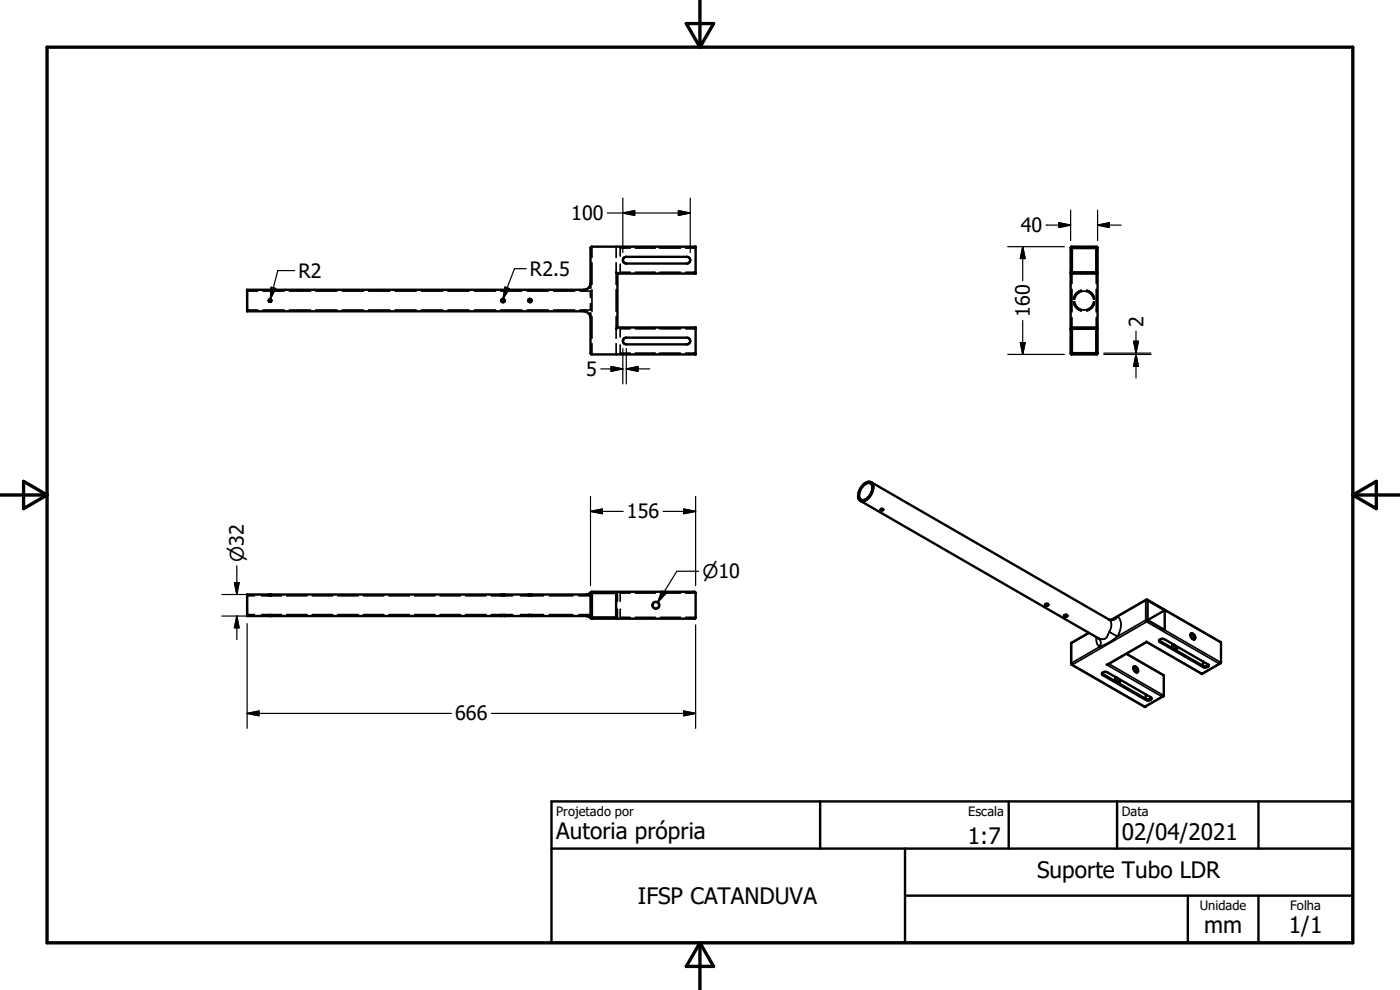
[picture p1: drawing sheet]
<svg xmlns="http://www.w3.org/2000/svg" width="297mm" height="210mm" viewBox="0 0 297 210" stroke-linecap="round" stroke-linejoin="round" font-family="sans-serif">
<g fill="none" stroke="#000" stroke-width=".51">
<path d="M130.7 57.8l.3 .2M131 58h16.6M131 58v11.5M132.3 54.7l.6-.2h12.8a.71 .71 0 0 1 .7 .7 .71 .71 0 0 1-.7 .7h-12.8a.73 .73 0 0 1-.7-.4 .73 .73 0 0 1 .1-.8zM147.3 57.8l.3 .2M147.6 52.3l-22.1 .1-.2 .2v8.5M147.6 52.3v5.7M147.6 52.3l-.3 .3M227.1 57.8l.2 .2h5.3l.2-.2M227.3 52.4l5.3-.1 .2 .2v22.5l-.2 .2h-5.3l-.2-.3v-22.3zM227.4 52.6h5.2v5.2h-5.2zM125.3 66.5v8.4l.2 .3h22.1"/>
<path d="M125.3 60a1.39 1.39 0 0 1-1.4 1.5h-71.5v4.5h71.5a1.43 1.43 0 0 1 1.4 1.5M131 69.5l-.3 .3M131 69.5h16.6M132.3 71.9l.6-.3h12.8a.71 .71 0 0 1 .7 .7 .71 .71 0 0 1-.7 .8h-12.8a.73 .73 0 0 1-.7-.5 .73 .73 0 0 1 .1-.7zM147.3 74.9l.3 .3M147.6 69.5l-.3 .3M147.6 69.5v5.7M147.6 69.5h.1M227.4 69.8h5.2v5.1h-5.2zM232.8 69.7l-.2-.2h-5.2l-.3 .3M182.5 106.3l50.5 29.1M183.1 102.8a1.29 1.29 0 0 1 2-.2 3 3 0 0 1-2.2 3.8 1.47 1.47 0 0 1-.6-2.3z"/>
<path d="M183.2 103a1.03 1.03 0 0 1 1.8-.1 2.69 2.69 0 0 1-2 3.2 1.23 1.23 0 0 1-.5-1.9zM184.8 102.3l50.5 29.2h.4M186.9 108h.4M187.3 108h.1a.23 .23 0 0 1-.3 .3 .23 .23 0 0 1-.2-.3M187.3 108h-.4M57.1 130.7h-.1M125.3 125.7l.3-.2h21.7l.3 .3v5.2l-.2 .2h-21.9l-.2-.2zM125.4 125.6l-.4 .3-.7 .2h-71.9v4.6h71.9l.5 .1 .6 .3M125.6 125.8h5.1v5.2h-5.1zM221.8 128.2h.6M221.8 128.1a.3 .3 0 0 1 .4-.1 .3 .3 0 0 1 .1 .5 .3 .3 0 0 1-.4 0 .3 .3 0 0 1-.1-.4zM225.8 130.5a.31 .31 0 0 1 .4-.1 .31 .31 0 0 1 .1 .4h-.5z"/>
<path d="M225.8 130.5h.1M225.8 130.5h.6M231 134.2l-3.8 2.3 .1 4.5 15.6 9M233 135.4h.1M235.7 131.5l7.4-4.3h.3l15.6 9v4.3l-.4 .3M235.8 131.5h-.1M239 138.7l7.9 4.6v4.3l-.4 .2M243.3 136.1v.1M243.3 136.2l-8.5 4.8M243.3 136.2l11.7 6.8 3.9-2.3M245.9 135.8l9.3 5.5M246 135.7l.5-.2 .6 .1 9.2 5.4a.52 .52 0 0 1-.2 .6 .52 .52 0 0 1-.6 0l-9.4-5.4-.2-.3z"/>
<path d="M247.1 129.5l-3.6 2.1M247.1 129.5l-3.6-2.1v4.2M247.1 129.5v4.2l-3.6-2.1M248.8 136.7a.91 .91 0 0 1 .7 1.2M248.8 136.6a.76 .76 0 0 0 .1 .9 .76 .76 0 0 0 .8 .3l-.1-.7M252.6 134.4a.76 .76 0 0 1 .8 .4 .76 .76 0 0 1 0 .8 .89 .89 0 0 1-.8-1.2zM252.6 134.5a.96 .96 0 0 1 .7 1.2M233.8 142.8l9.3 5.4M233.8 142.8l.4-.3 .6 .1 9.3 5.3a.42 .42 0 0 1 .1 .6 .42 .42 0 0 1-.6 .1l-.5-.1-9.1-5.3zM236.7 143.7a.9 .9 0 0 1 .6 1.2M236.7 143.6a.87 .87 0 0 0 .7 1.3M237.5 144.1l.1 .5-.2 .3"/>
<path d="M240.5 141.5a.94 .94 0 0 1 .7 1.2M240.5 141.4a.77 .77 0 0 1 .8 .4 .77 .77 0 0 1 0 .8 .89 .89 0 0 1-.8-1.2zM242.9 149.9v.1M243.1 147.3v.9M244.3 148.1a1 1 0 0 1-1.2 .1M246.8 147.7l-3.9 2.3M255 142.9v.1M255.2 140.3v1M256.4 141.1l-.5 .3-.7-.1M117 170h170v30h-170zM174 170v10M214 170v10"/>
<path d="M237 170v10M267 170v10M117 180h170M192 190h95M192 180v20M252 190v10M267 190v10"/>
<circle cx="57.3" cy="63.8" r=".29"/>
<circle cx="106.7" cy="63.8" r=".36"/>
<circle cx="112.4" cy="63.8" r=".36"/>
<circle cx="139.1" cy="128.4" r=".71"/>
</g>
<g fill="none" stroke="#000" stroke-width=".36">
<path d="M125.6 52.3v2.3M125.6 55.8v4.5M130.7 52.3v2.3M130.7 55.8v4.5M131.6 56.1v1.7h2.1M133.7 52.6h-2.1v1.7M134.8 52.6h4.2M134.8 57.8h4.2M138.4 52.3v.1M138.4 52.5v.1M138.4 57.8v.1M138.4 58h.1"/>
<path d="M139.9 52.3v.1M139.9 52.5v.1M139.9 57.8v.1M139.9 58h.1M140.1 52.6h4.3M140.1 57.8h4.3M145.4 52.6h2.2M145.4 57.8h2.2M227.1 55.9h.1M227.1 54.5h.1M227.3 55.9h.1M227.3 54.5h.1"/>
<path d="M227.4 52.3v.1M227.4 52.5v.1M227.4 57.8v2.4M229.3 52.3v.1M229.3 52.5v.1M229.3 57.8v.1M229.3 58h.1M230.7 52.3v.1M230.7 52.5v.1M230.7 57.8v.1M230.7 58h.1M232.6 52.3v.1"/>
<path d="M232.6 52.5v.1M232.6 57.8v2.4M232.6 55.9h.1M232.6 54.5h.1M232.7 55.9h.1M232.7 54.5h.1M52.4 65.8h2.3M52.4 61.8h2.3M55.8 65.8h4.5M55.8 61.8h4.5M61.4 65.8h4.5M61.4 61.8h4.5"/>
<path d="M67 65.8h4.5M67 61.8h4.5M72.6 65.8h4.5M72.6 61.8h4.5M78.2 65.8h4.5M78.2 61.8h4.5M83.8 65.8h4.5M83.8 61.8h4.5M89.4 65.8h4.5M89.4 61.8h4.5M95 65.8h4.5M95 61.8h4.5"/>
<path d="M100.6 65.8h4.5M100.6 61.8h4.5M106.2 65.8h4.5M106.2 61.8h4.5M111.8 65.8h4.5M111.8 61.8h4.5M117.5 65.8h4.4M117.5 61.8h4.4M123 61.8h2.3v1.3M125.3 64.4v1.4h-2.3M125.6 61.5v4.5M125.6 67.2v4.6"/>
<path d="M125.6 72.9v2.3M130.7 61.5v4.5M130.7 67.2v4.6M130.7 72.9v2.3M131.6 73.2v1.7h2.1M133.7 69.8h-2.1v1.7M134.8 69.8h4.2M134.8 74.9h4.2M138.4 69.5v.1M138.4 69.7v.1M138.4 74.9v.1M138.4 75.1v.1"/>
<path d="M139.9 69.5v.1M139.9 69.7v.1M139.9 74.9v.1M139.9 75.1v.1M140.1 69.8h4.3M140.1 74.9h4.3M145.4 69.8h2.2M145.4 74.9h2.2M227.1 73.1h.1M227.1 71.6h.1M227.3 73.1h.1M227.3 71.6h.1"/>
<path d="M227.4 61.4v4.8M227.4 67.4v2.4M227.4 74.9v.1M227.4 75.1v.1M227.7 64h.1M227.7 63.5h.1M227.7 64.1h.1M227.7 63.4h.1M227.8 64.4a2.29 2.29 0 0 0 1.6 1.6M227.9 64.1h.1M227.9 63.4h.1M227.9 64h.1"/>
<path d="M227.9 63.5h.1M228.1 64.4a1.98 1.98 0 0 0 1.9 1.4 1.98 1.98 0 0 0 1.9-1.4M228.1 63.1a1.98 1.98 0 0 1 1.9-1.3 1.98 1.98 0 0 1 1.9 1.3M229.3 69.5v.1M229.3 69.7v.1M229.3 74.9v.1M229.3 75.1v.1M229.4 61.5a2.29 2.29 0 0 0-1.6 1.6M230.6 61.5a2.23 2.23 0 0 1 1.6 1.6M230.7 69.5v.1M230.7 69.7v.1M230.7 74.9v.1"/>
<path d="M230.7 75.1v.1M232 64.1h.1M232 63.4h.1M232 64h.1M232 63.5h.1M232.2 64.1h.1M232.2 63.4h.1M232.2 64h.1M232.2 63.5h.1M232.2 64.4a2.18 2.18 0 0 1-1.6 1.6M232.6 61.4v4.8M232.6 67.4v2.4"/>
<path d="M232.6 74.9v.1M232.6 75.1v.1M232.6 73.1h.1M232.6 71.6h.1M232.7 73.1h.1M232.7 71.6h.1M52.4 130.4h1.6M52.4 126.4h1.6M55.5 130.4h1.7M55.5 126.4h1.7M57 126.1v.1M57 126.3v.1"/>
<path d="M57 130.4v.1M57 130.6v.1M57.4 130.4h2.3M57.4 126.4h.1M57.6 126.1v.1M57.6 126.3v.1M57.6 130.4v.1M57.6 130.6v.1M59.7 126.4h-2.3M60.8 130.4h4.4M60.8 126.4h4.4M66.2 130.4h4.4"/>
<path d="M66.2 126.4h4.4M71.7 130.4h4.3M71.7 126.4h4.3M77.1 130.4h4.3M77.1 126.4h4.3M82.5 130.4h4.3M82.5 126.4h4.3M87.9 130.4h4.4M87.9 126.4h4.4M93.3 130.4h4.4M93.3 126.4h4.4M98.8 130.4h4.3"/>
<path d="M98.8 126.4h4.3M104.2 126.4h2.4M106.4 126.1v.1M106.4 126.3v.1M106.4 130.4v.1M106.4 130.6v.1M106.6 130.4h-2.4M106.6 130.4h.1M106.8 130.4h1.9M107.1 126.1v.1M107.1 126.3v.1M107.1 130.4v.1"/>
<path d="M107.1 130.6v.1M108.7 126.4h-1.9M110.4 126.4h1.7M112.1 126.1v.1M112.1 126.3v.1M112.1 130.4v.1M112.1 130.6v.1M112.1 126.4h.2M112.3 130.4h-1.9M112.6 130.4h2.7M112.8 126.4h2.5M112.8 126.4h-.2"/>
<path d="M112.8 126.1v.1M112.8 126.3v.1M112.8 130.4v.1M112.8 130.6v.1M116.5 130.4h5M116.5 126.4h5M122.8 130.4h2.5M122.8 126.4h2.5M130.7 125.5l.2 .1M130.9 131.2h-.2M131 125.7v1.8M131 129.2v1.9"/>
<path d="M131.6 129.2v1.8h2.1M132.1 125.5v.1M132.1 125.7v.1M132.1 131v.1M132.1 131.1v.1M133.7 125.8h-2.1v1.7M134.8 125.8h4.2M134.8 131h4.2M140.1 125.8h4.3M140.1 131h4.3M145.4 125.8h2.2M145.4 131h2.2"/>
<path d="M146.4 125.5v.1M146.4 125.7v.1M146.4 131v.1M146.4 131.1v.1M227.3 136.5v4.2M227.3 136.5l-.1 .1M227.4 136.3l-.1 .2M231.1 134.3l-3.8 2.2M232.6 135.2l.1 1.4 .6 .6M233.3 137.2l-6 3.5M235.3 131.5h.1M235.3 131.5a1.96 1.96 0 0 1 0 2.5"/>
<path d="M235.3 134l1.8 1M235.3 134a2.07 2.07 0 0 1-1.2 1.6l-1-.2a1.32 1.32 0 0 1 .2 1.8M237.1 130.8a1.34 1.34 0 0 1-1.8 .7M237.1 130.8a2.66 2.66 0 0 1 .4 3.4l-.4 .8M237.1 135l-1.9 1.3-1.9 .9M237.1 130.8l-1.4 .7M238.9 138.7l8 4.6M243.1 127.4v4.2M243.1 127.4l-6 3.4M243.1 131.6l-6 3.4M243.1 131.6h.4l-.2 .3M243.1 131.6l.2 .3"/>
<path d="M243.1 127.2v.2M243.3 131.9l-15.8 9.1M243.3 131.9l15.3 8.9-3.6 2.1-11.7-6.8-8.5 4.9 11.7 6.8-3.6 2.1-15.4-8.9M243.4 127.2l.1 .2h-.4M246.1 136v.2M247.1 133.7l11.9 6.8M247.1 129.5l11.9 6.9M227.3 140.7l.2 .3M227.3 140.7l-.1 .1M227.5 141h-.1M234 143v.2M235.3 140.8l11.6 6.8"/>
<path d="M243.1 148.2v.3M255.2 141.3v.2"/>
</g>
<g fill="#000">
<circle cx="131" cy="58" r=".25"/>
<circle cx="235.8" cy="131.5" r=".25"/>
<circle cx="242.9" cy="150" r=".25"/>
</g>
<path d="M10 10h277v190h-277zM145.6 5h5.8l-2.9 5zM148.5 0v10M0 105h10M5 102.1l5 2.9-5 2.9zM287 105h10M287 105l5-2.9v5.8zM148.5 200v10M148.5 200l2.9 5h-5.8z" fill="none" stroke="#000" stroke-width=".71"/>
<g fill="none" stroke="#000" stroke-width=".25">
<path d="M62.5 57.4h-3.6l-1.5 6.1M111.6 57h-2.5l-2.4 6.4M128.8 45.2h17.6M132.1 45.2l2.5-.5v1zM132.1 42v11.6M143.9 44.7l2.5 .5-2.5 .5zM146.4 42v11.6M213.8 52.3h12M217 52.3v7.2M217 52.3l.5 2.5h-1zM221.9 47.8h5.2M224.6 47.2l2.5 .6-2.5 .5z"/>
<path d="M227.1 44.6v6.4M232.8 47.8h5.1M232.8 47.8l2.5-.6v1.1zM232.8 44.6v6.4M57.5 60.9l1 .3-1.1 2.3zM107.1 60.9l1 .3-1.4 2.2zM127.5 78.3h4.6M129.6 77.8l2.5 .5-2.5 .5zM132.1 73.9v7.5M132.9 78.3h4.9M132.9 78.3l2.5-.5v1zM132.9 73.9v7.5"/>
<path d="M213.8 75.2h12M216.5 72.7h1l-.5 2.5zM217 68v7.2M234.2 75.2h10M234.2 74.9h10M240.5 72.4h1l-.5 2.5zM241 70.2v4.7M241 75.2v5M241 75.2l.5 2.5h-1zM125.3 108.5h6.9M125.3 108.5l2.5-.5v1zM125.3 105.3v18.9"/>
<path d="M140.7 108.5h6.9M145.1 108l2.5 .5-2.5 .5zM147.6 105.3v18.9M47.1 126.1h8.9M47.1 130.7h8.9M49.7 123.6h1l-.5 2.5zM50.2 120v6.1M50.2 130.7v5M50.2 130.7l.5 2.5h-1zM52.4 132.3v22.2M140.4 125.4l.9 .5-1.8 1.9zM147.6 132.6v21.9"/>
<path d="M148.2 121.2h-4.6l-4.1 6.6M52.4 151.3h43.4M52.4 151.3l2.5-.5v1zM104.2 151.3h43.4M145.1 150.8l2.5 .5-2.5 .5z"/>
</g>
<g fill="#000" stroke="#000" stroke-width=".25">
<path d="M132.1 45.2l2.5-.5v1zM143.9 44.7l2.5 .5-2.5 .5zM217 52.3l.5 2.5h-1zM224.6 47.2l2.5 .6-2.5 .5zM232.8 47.8l2.5-.6v1.1zM57.5 60.9l1 .3-1.1 2.3zM107.1 60.9l1 .3-1.4 2.2zM129.6 77.8l2.5 .5-2.5 .5zM132.9 78.3l2.5-.5v1zM216.5 72.7h1l-.5 2.5zM240.5 72.4h1l-.5 2.5zM241 75.2l.5 2.5h-1z"/>
<path d="M125.3 108.5l2.5-.5v1zM145.1 108l2.5 .5-2.5 .5zM49.7 123.6h1l-.5 2.5zM50.2 130.7l.5 2.5h-1zM140.4 125.4l.9 .5-1.8 1.9zM52.4 151.3l2.5-.5v1zM145.1 150.8l2.5 .5-2.5 .5z"/>
</g>
<g font-size="4.8">
<text x="118" y="178.1">Autoria própria</text>
<text x="205.4" y="179">1:7</text>
<text x="238" y="178.2">02/04/2021</text>
<text x="135.3" y="191.8">IFSP CATANDUVA</text>
<text x="220" y="186.4">Suporte Tubo LDR</text>
<text x="255.4" y="197.9">mm</text>
<text x="273.4" y="198">1/1</text>
</g>
<g font-size="4.2">
<text x="121.2" y="46.7">100</text>
<text x="216.5" y="49.3">40</text>
<text x="63.3" y="59">R2</text>
<text x="112.4" y="58.5">R2.5</text>
<text x="218.5" y="67.2" transform="rotate(-90 218.5 67.2)">160</text>
<text x="242.6" y="69.4" transform="rotate(-90 242.6 69.4)">2</text>
<text x="124.4" y="79.8">5</text>
<text x="133" y="110">156</text>
<text x="96.6" y="152.8">666</text>
</g>
<g font-size="4">
<text x="51.7" y="119.2" transform="rotate(-90 51.7 119.2)">n32</text>
<text x="149" y="122.6">n10</text>
</g>
<g font-size="2.7">
<text x="118" y="173.1">Projetado por</text>
<text x="205.4" y="173.1">Escala</text>
<text x="238" y="173">Data</text>
<text x="254.6" y="193.1">Unidade</text>
<text x="273.7" y="193.1">Folha</text>
</g>
</svg>
